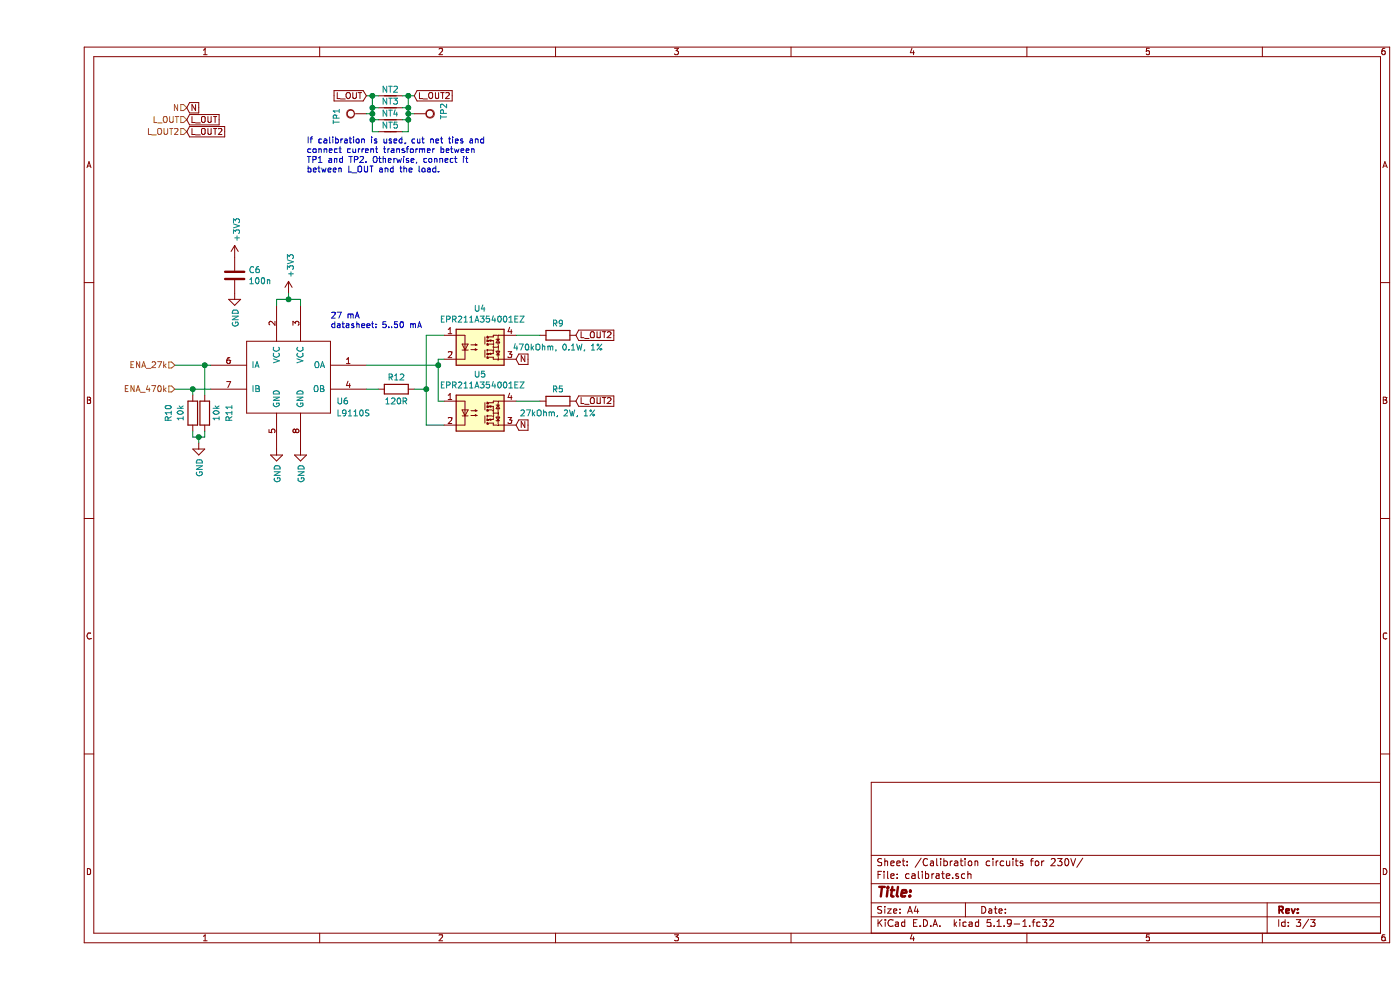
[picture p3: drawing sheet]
EESchema Schematic File Version 4
EELAYER 30 0
EELAYER END
$Descr A4 11693 8268
encoding utf-8
Sheet 3 3
Title ""
Date ""
Rev ""
Comp ""
Comment1 ""
Comment2 ""
Comment3 ""
Comment4 ""
$EndDescr
$Comp
L Connector:TestPoint TP?
U 1 1
P 2750 950
AR Path="/61044130" Ref="TP?"  Part="1" 
AR Path="/60F98E6C/61044130" Ref="TP1"  Part="1" 
F 0 "TP1" H 2800 1200 50  0000 R CNN
F 1 "TestPoint" H 2808 977 50  0001 L CNN
F 2 "TestPoint:TestPoint_THTPad_D3.0mm_Drill1.5mm" H 2950 950 50  0001 C CNN
F 3 "~" H 2950 950 50  0001 C CNN
	1    2750 950 
	0    -1   -1   0   
$EndComp
$Comp
L Connector:TestPoint TP?
U 1 1
P 3150 950
AR Path="/61044136" Ref="TP?"  Part="1" 
AR Path="/60F98E6C/61044136" Ref="TP2"  Part="1" 
F 0 "TP2" H 3200 1200 50  0000 R CNN
F 1 "TestPoint" H 3208 977 50  0001 L CNN
F 2 "TestPoint:TestPoint_THTPad_D3.0mm_Drill1.5mm" H 3350 950 50  0001 C CNN
F 3 "~" H 3350 950 50  0001 C CNN
	1    3150 950 
	0    1    1    0   
$EndComp
Text GLabel 3150 800  2    50   Input ~ 0
L_OUT2
Text GLabel 2750 800  0    50   Input ~ 0
L_OUT
$Comp
L Device:Net-Tie_2 NT?
U 1 1
P 2950 800
AR Path="/6104413E" Ref="NT?"  Part="1" 
AR Path="/60F98E6C/6104413E" Ref="NT2"  Part="1" 
F 0 "NT2" H 2950 750 50  0000 C CNN
F 1 "Net-Tie_2" H 2950 890 50  0001 C CNN
F 2 "NetTie:NetTie-2_SMD_Pad2.0mm" H 2950 800 50  0001 C CNN
F 3 "~" H 2950 800 50  0001 C CNN
	1    2950 800 
	-1   0    0    1   
$EndComp
$Comp
L Device:Net-Tie_2 NT?
U 1 1
P 2950 900
AR Path="/61044144" Ref="NT?"  Part="1" 
AR Path="/60F98E6C/61044144" Ref="NT3"  Part="1" 
F 0 "NT3" H 2950 850 50  0000 C CNN
F 1 "Net-Tie_2" H 2950 990 50  0001 C CNN
F 2 "NetTie:NetTie-2_SMD_Pad2.0mm" H 2950 900 50  0001 C CNN
F 3 "~" H 2950 900 50  0001 C CNN
	1    2950 900 
	-1   0    0    1   
$EndComp
$Comp
L Device:Net-Tie_2 NT?
U 1 1
P 2950 1000
AR Path="/6104414A" Ref="NT?"  Part="1" 
AR Path="/60F98E6C/6104414A" Ref="NT4"  Part="1" 
F 0 "NT4" H 2950 950 50  0000 C CNN
F 1 "Net-Tie_2" H 2950 1090 50  0001 C CNN
F 2 "NetTie:NetTie-2_SMD_Pad2.0mm" H 2950 1000 50  0001 C CNN
F 3 "~" H 2950 1000 50  0001 C CNN
	1    2950 1000
	-1   0    0    1   
$EndComp
Wire Wire Line
	2750 800  2800 800 
Wire Wire Line
	2800 800  2800 900 
Wire Wire Line
	2800 1000 2850 1000
Connection ~ 2800 800 
Wire Wire Line
	2800 800  2850 800 
Wire Wire Line
	2800 950  2750 950 
Connection ~ 2800 950 
Wire Wire Line
	2800 950  2800 1000
Wire Wire Line
	2850 900  2800 900 
Connection ~ 2800 900 
Wire Wire Line
	2800 900  2800 950 
Wire Wire Line
	3050 800  3100 800 
Wire Wire Line
	3100 800  3100 900 
Wire Wire Line
	3100 1000 3050 1000
Connection ~ 3100 800 
Wire Wire Line
	3100 800  3150 800 
Wire Wire Line
	3150 950  3100 950 
Connection ~ 3100 950 
Wire Wire Line
	3100 950  3100 1000
Wire Wire Line
	3050 900  3100 900 
Connection ~ 3100 900 
Wire Wire Line
	3100 900  3100 950 
Text Notes 2250 1450 0    50   ~ 0
If calibration is used, cut net ties and\nconnect current transformer between\nTP1 and TP2. Otherwise, connect it\nbetween L_OUT and the load.
$Comp
L Device:Net-Tie_2 NT?
U 1 1
P 2950 1100
AR Path="/61044167" Ref="NT?"  Part="1" 
AR Path="/60F98E6C/61044167" Ref="NT5"  Part="1" 
F 0 "NT5" H 2950 1050 50  0000 C CNN
F 1 "Net-Tie_2" H 2950 1190 50  0001 C CNN
F 2 "NetTie:NetTie-2_SMD_Pad2.0mm" H 2950 1100 50  0001 C CNN
F 3 "~" H 2950 1100 50  0001 C CNN
	1    2950 1100
	-1   0    0    1   
$EndComp
Wire Wire Line
	3050 1100 3100 1100
Wire Wire Line
	3100 1100 3100 1000
Connection ~ 3100 1000
Wire Wire Line
	2800 1100 2800 1000
Connection ~ 2800 1000
Wire Wire Line
	2850 1100 2800 1100
Text HLabel 1250 900  0    50   Input ~ 0
N
Text HLabel 1250 1000 0    50   Input ~ 0
L_OUT
Text HLabel 1250 1100 0    50   Input ~ 0
L_OUT2
Text GLabel 1250 1100 2    50   Input ~ 0
L_OUT2
Text GLabel 1250 1000 2    50   Input ~ 0
L_OUT
Text GLabel 1250 900  2    50   Input ~ 0
N
$Comp
L Device:R R?
U 1 1
P 4350 2800
AR Path="/610804C3" Ref="R?"  Part="1" 
AR Path="/60F98E6C/610804C3" Ref="R9"  Part="1" 
F 0 "R9" V 4250 2800 50  0000 C CNN
F 1 "470kOhm, 0.1W, 1%" V 4450 2800 50  0000 C CNN
F 2 "Resistor_SMD:R_2512_6332Metric_Pad1.52x3.35mm_HandSolder" V 4280 2800 50  0001 C CNN
F 3 "~" H 4350 2800 50  0001 C CNN
F 4 "https://www.tme.eu/de/details/smd2512-470k-1%25/widerstande-smd-2512/royal-ohm/25121wf4703t4e/" H 4350 2800 50  0001 C CNN "TME"
	1    4350 2800
	0    -1   1    0   
$EndComp
Text GLabel 4500 2800 2    50   Input ~ 0
L_OUT2
Wire Wire Line
	4000 2800 4200 2800
Text GLabel 4000 3000 2    50   Input ~ 0
N
Text GLabel 4500 3350 2    50   Input ~ 0
L_OUT2
$Comp
L Device:R R?
U 1 1
P 4350 3350
AR Path="/61066DAC" Ref="R?"  Part="1" 
AR Path="/60F98E6C/61066DAC" Ref="R5"  Part="1" 
F 0 "R5" V 4250 3350 50  0000 C CNN
F 1 "27kOhm, 2W, 1%" V 4450 3350 50  0000 C CNN
F 2 "Resistor_SMD:R_2512_6332Metric_Pad1.52x3.35mm_HandSolder" V 4280 3350 50  0001 C CNN
F 3 "~" H 4350 3350 50  0001 C CNN
F 4 "https://www.tme.eu/de/details/hp2512-27k-1%25/widerstande-smd-2512/royal-ohm/hp122wf2702t4e/" H 4350 3350 50  0001 C CNN "TME"
F 5 "https://www.tme.eu/de/details/sp12-39k-1%25/widerstande-smd-2512/royal-ohm/sp123wf3902t2e/" V 4350 3350 50  0001 C CNN "TME2"
	1    4350 3350
	0    -1   1    0   
$EndComp
$Comp
L Relay_SolidState:ASSR-1218 U5
U 1 1
P 3700 3450
F 0 "U5" H 3700 3775 50  0000 C CNN
F 1 " EPR211A354001EZ" H 3700 3684 50  0000 C CNN
F 2 "Package_DIP:DIP-4_W7.62mm" H 3500 3250 50  0001 L CIN
F 3 "https://docs.broadcom.com/docs/AV02-0173EN" H 3650 3450 50  0001 L CNN
	1    3700 3450
	1    0    0    -1  
$EndComp
Wire Wire Line
	4200 3350 4000 3350
$Comp
L Relay_SolidState:ASSR-1218 U4
U 1 1
P 3700 2900
F 0 "U4" H 3700 3225 50  0000 C CNN
F 1 " EPR211A354001EZ" H 3700 3134 50  0000 C CNN
F 2 "Package_DIP:DIP-4_W7.62mm" H 3500 2700 50  0001 L CIN
F 3 "https://docs.broadcom.com/docs/AV02-0173EN" H 3650 2900 50  0001 L CNN
	1    3700 2900
	1    0    0    -1  
$EndComp
Text GLabel 4000 3550 2    50   Input ~ 0
N
$Comp
L energy-meter:L9110S U?
U 1 1
P 2100 3150
AR Path="/610BEE77" Ref="U?"  Part="1" 
AR Path="/60F98E6C/610BEE77" Ref="U6"  Part="1" 
F 0 "U6" H 2500 2950 50  0000 L CNN
F 1 "L9110S" H 2500 2850 50  0000 L CNN
F 2 "Package_SO:SOP-8_3.76x4.96mm_P1.27mm" H 2100 3150 50  0001 C CNN
F 3 "https://www.elecrow.com/download/datasheet-l9110.pdf" H 2100 3150 50  0001 C CNN
F 4 "C725793, C513306, C85174" H 2100 3150 50  0001 C CNN "LCSC"
	1    2100 3150
	1    0    0    -1  
$EndComp
$Comp
L power:+3V3 #PWR?
U 1 1
P 2100 2450
AR Path="/607B74C2/610BEE89" Ref="#PWR?"  Part="1" 
AR Path="/610BEE89" Ref="#PWR?"  Part="1" 
AR Path="/60F98E6C/610BEE89" Ref="#PWR0142"  Part="1" 
F 0 "#PWR0142" H 2100 2300 50  0001 C CNN
F 1 "+3V3" V 2115 2578 50  0000 L CNN
F 2 "" H 2100 2450 50  0001 C CNN
F 3 "" H 2100 2450 50  0001 C CNN
	1    2100 2450
	1    0    0    -1  
$EndComp
$Comp
L power:GND #PWR?
U 1 1
P 1650 2450
AR Path="/610BEEB2" Ref="#PWR?"  Part="1" 
AR Path="/60F98E6C/610BEEB2" Ref="#PWR0143"  Part="1" 
F 0 "#PWR0143" H 1650 2200 50  0001 C CNN
F 1 "GND" V 1655 2322 50  0000 R CNN
F 2 "" H 1650 2450 50  0001 C CNN
F 3 "" H 1650 2450 50  0001 C CNN
	1    1650 2450
	1    0    0    -1  
$EndComp
$Comp
L power:GND #PWR?
U 1 1
P 2200 3750
AR Path="/610BEEBC" Ref="#PWR?"  Part="1" 
AR Path="/60F98E6C/610BEEBC" Ref="#PWR0144"  Part="1" 
F 0 "#PWR0144" H 2200 3500 50  0001 C CNN
F 1 "GND" V 2205 3622 50  0000 R CNN
F 2 "" H 2200 3750 50  0001 C CNN
F 3 "" H 2200 3750 50  0001 C CNN
	1    2200 3750
	1    0    0    -1  
$EndComp
$Comp
L power:GND #PWR?
U 1 1
P 2000 3750
AR Path="/610BEEC2" Ref="#PWR?"  Part="1" 
AR Path="/60F98E6C/610BEEC2" Ref="#PWR0145"  Part="1" 
F 0 "#PWR0145" H 2000 3500 50  0001 C CNN
F 1 "GND" V 2005 3622 50  0000 R CNN
F 2 "" H 2000 3750 50  0001 C CNN
F 3 "" H 2000 3750 50  0001 C CNN
	1    2000 3750
	1    0    0    -1  
$EndComp
Wire Wire Line
	1450 3050 1400 3050
Wire Wire Line
	1450 3250 1300 3250
$Comp
L Device:R R?
U 1 1
P 1400 3450
AR Path="/602A3FC4/610BEECD" Ref="R?"  Part="1" 
AR Path="/60514CC5/610BEECD" Ref="R?"  Part="1" 
AR Path="/607B74C2/610BEECD" Ref="R?"  Part="1" 
AR Path="/610BEECD" Ref="R?"  Part="1" 
AR Path="/60F98E6C/610BEECD" Ref="R11"  Part="1" 
F 0 "R11" V 1193 3450 50  0000 C CNN
F 1 "10k" V 1600 3450 50  0000 C CNN
F 2 "Resistor_SMD:R_0603_1608Metric_Pad1.05x0.95mm_HandSolder" V 1330 3450 50  0001 C CNN
F 3 "~" H 1400 3450 50  0001 C CNN
	1    1400 3450
	-1   0    0    1   
$EndComp
$Comp
L Device:R R?
U 1 1
P 1300 3450
AR Path="/602A3FC4/610BEED3" Ref="R?"  Part="1" 
AR Path="/60514CC5/610BEED3" Ref="R?"  Part="1" 
AR Path="/607B74C2/610BEED3" Ref="R?"  Part="1" 
AR Path="/610BEED3" Ref="R?"  Part="1" 
AR Path="/60F98E6C/610BEED3" Ref="R10"  Part="1" 
F 0 "R10" V 1500 3450 50  0000 C CNN
F 1 "10k" V 1100 3450 50  0000 C CNN
F 2 "Resistor_SMD:R_0603_1608Metric_Pad1.05x0.95mm_HandSolder" V 1230 3450 50  0001 C CNN
F 3 "~" H 1300 3450 50  0001 C CNN
	1    1300 3450
	-1   0    0    1   
$EndComp
Wire Wire Line
	1300 3300 1300 3250
Connection ~ 1300 3250
Wire Wire Line
	1300 3250 1150 3250
Wire Wire Line
	1400 3300 1400 3050
Connection ~ 1400 3050
Wire Wire Line
	1400 3600 1400 3650
Wire Wire Line
	1400 3650 1350 3650
Wire Wire Line
	1350 3650 1350 3700
Wire Wire Line
	1350 3650 1300 3650
Wire Wire Line
	1300 3650 1300 3600
Connection ~ 1350 3650
$Comp
L power:GND #PWR?
U 1 1
P 1350 3700
AR Path="/610BEEE5" Ref="#PWR?"  Part="1" 
AR Path="/60F98E6C/610BEEE5" Ref="#PWR0146"  Part="1" 
F 0 "#PWR0146" H 1350 3450 50  0001 C CNN
F 1 "GND" V 1355 3572 50  0000 R CNN
F 2 "" H 1350 3700 50  0001 C CNN
F 3 "" H 1350 3700 50  0001 C CNN
	1    1350 3700
	1    0    0    -1  
$EndComp
$Comp
L Device:C C?
U 1 1
P 1650 2300
AR Path="/602A2F7F/610CC727" Ref="C?"  Part="1" 
AR Path="/602A3FC4/610CC727" Ref="C?"  Part="1" 
AR Path="/60514CC5/610CC727" Ref="C?"  Part="1" 
AR Path="/607B74C2/610CC727" Ref="C?"  Part="1" 
AR Path="/610CC727" Ref="C?"  Part="1" 
AR Path="/60F98E6C/610CC727" Ref="C6"  Part="1" 
F 0 "C6" H 1765 2346 50  0000 L CNN
F 1 "100n" H 1765 2255 50  0000 L CNN
F 2 "Capacitor_SMD:C_0603_1608Metric_Pad1.05x0.95mm_HandSolder" H 1688 2150 50  0001 C CNN
F 3 "~" H 1650 2300 50  0001 C CNN
	1    1650 2300
	1    0    0    -1  
$EndComp
Wire Wire Line
	2000 2550 2000 2500
Wire Wire Line
	2000 2500 2100 2500
Wire Wire Line
	2100 2500 2100 2450
Wire Wire Line
	2200 2550 2200 2500
Wire Wire Line
	2200 2500 2100 2500
Connection ~ 2100 2500
$Comp
L power:+3V3 #PWR?
U 1 1
P 1650 2150
AR Path="/607B74C2/610CF7AE" Ref="#PWR?"  Part="1" 
AR Path="/610CF7AE" Ref="#PWR?"  Part="1" 
AR Path="/60F98E6C/610CF7AE" Ref="#PWR0147"  Part="1" 
F 0 "#PWR0147" H 1650 2000 50  0001 C CNN
F 1 "+3V3" V 1665 2278 50  0000 L CNN
F 2 "" H 1650 2150 50  0001 C CNN
F 3 "" H 1650 2150 50  0001 C CNN
	1    1650 2150
	1    0    0    -1  
$EndComp
$Comp
L Device:R R?
U 1 1
P 3000 3250
AR Path="/602A3FC4/610DCC91" Ref="R?"  Part="1" 
AR Path="/60514CC5/610DCC91" Ref="R?"  Part="1" 
AR Path="/607B74C2/610DCC91" Ref="R?"  Part="1" 
AR Path="/610DCC91" Ref="R?"  Part="1" 
AR Path="/60F98E6C/610DCC91" Ref="R12"  Part="1" 
F 0 "R12" V 2900 3250 50  0000 C CNN
F 1 "120R" V 3100 3250 50  0000 C CNN
F 2 "Resistor_SMD:R_0603_1608Metric_Pad1.05x0.95mm_HandSolder" V 2930 3250 50  0001 C CNN
F 3 "~" H 3000 3250 50  0001 C CNN
	1    3000 3250
	0    1    1    0   
$EndComp
Wire Wire Line
	3400 3350 3350 3350
Wire Wire Line
	3350 3000 3400 3000
Wire Wire Line
	3400 2800 3250 2800
Wire Wire Line
	3250 3550 3400 3550
Wire Wire Line
	3350 3000 3350 3050
Wire Wire Line
	2750 3250 2850 3250
Connection ~ 3250 3250
Wire Wire Line
	3250 3250 3250 3550
Wire Wire Line
	3250 2800 3250 3250
Connection ~ 3350 3050
Wire Wire Line
	3350 3050 3350 3350
Text Notes 2450 2750 0    50   ~ 0
27 mA\ndatasheet: 5..50 mA
Wire Wire Line
	3150 3250 3250 3250
Wire Wire Line
	2750 3050 3350 3050
Text HLabel 1150 3050 0    50   Input ~ 0
ENA_27k
Wire Wire Line
	1150 3050 1400 3050
Text HLabel 1150 3250 0    50   Input ~ 0
ENA_470k
$EndSCHEMATC
